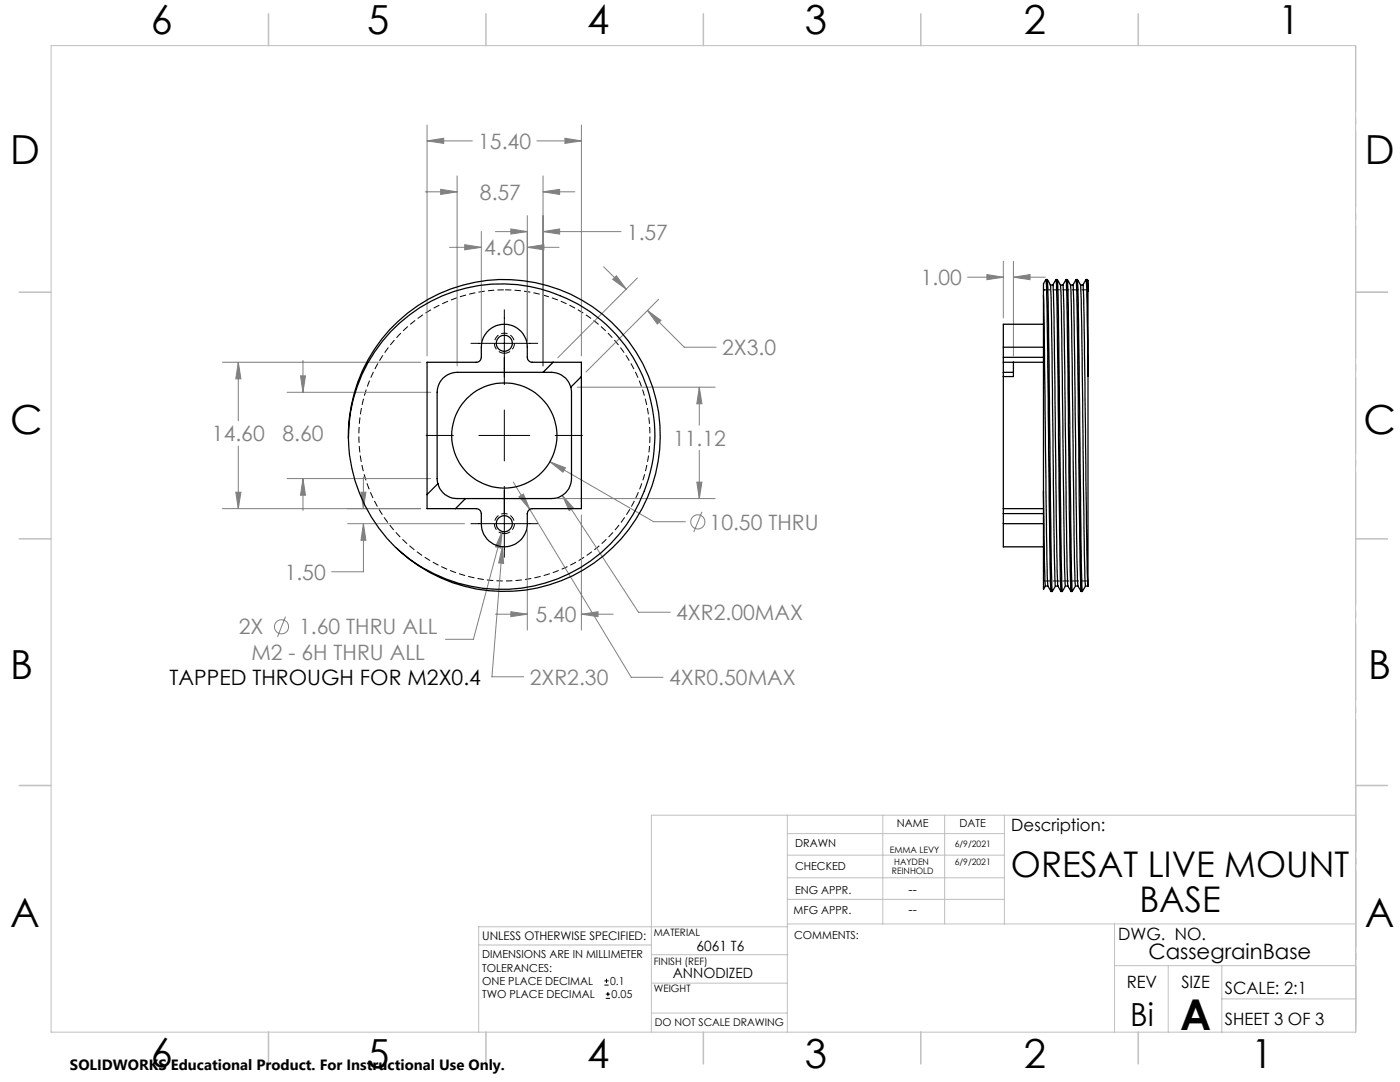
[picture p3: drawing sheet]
<svg xmlns="http://www.w3.org/2000/svg" width="279mm" height="216mm" viewBox="0 0 279 216" stroke-linecap="round" stroke-linejoin="round" font-family="sans-serif">
<g fill="none" stroke="#808080" stroke-width=".2">
<path d="M84.9 38.3h6.3M85.2 28.1l3.3-.5v1zM85.2 24.9v46.1M85.2 28.1h9.1M87.9 37.8l3.3 .5-3.3 .5zM91.2 35.1v37.9M107.1 28.1h8.9M108.4 38.3l3.3-.5v1zM108.4 35.1v37.9M108.4 38.3h6.3M112.7 27.6l3.3 .5-3.3 .5zM116 24.9v46.1"/>
<path d="M89.7 49.4h6.4M92.7 48.8l3.4 .6-3.4 .4zM96.1 46.2v21.8M98.9 46.2h6.3M102 45.7l3.2 .5-3.2 .5zM105.2 49.4l3.3-.6v1zM105.2 43v25M105.2 49.4h6.4M108.4 46.2l3.3-.5v1zM108.4 46.2h15.5M120.5 53.2l4.5 4.5M122.3 55.7l.7-.7 2 2.7z"/>
<path d="M127.2 55.5l-15.9 15.9M131.4 59.7l-14.5 14.5M193.1 55.3h7.1M197 54.8l3.2 .5-3.2 .5zM200.2 52.1v11.3M202.2 55.3l3.4-.5v1zM202.2 52.1v18.9M202.2 55.3h6.4M44.4 72.3h39.6M47.6 72.3l.5 3.3h-1zM47.6 72.3v11.7M57.3 78.3h28.7"/>
<path d="M60 75h1l-.5 3.3zM60.5 71.9v6.4M115.2 77.3h27.5M129.2 61.9l2.7 2-.7 .8zM129.2 61.9l7.4 7.4h6.3M139.6 77.3l.5 3.3h-1zM139.6 77.3v7.5M47.1 98.2h1l-.5 3.3zM47.6 89v12.5M57.3 95.5h28.7M60.5 95.5l.5 3.3h-1zM60.5 95.5v6.3"/>
<path d="M72 98.2h1l-.5 3.3zM72.5 95.1v6.4M102.4 96.2l3.3 5.4M103.6 99.1l.9-.5 1.2 3zM109.7 92.1l3.2 1.2-.5 .9zM109.7 92.1l20.8 12h6.3M111.3 99.5h31.4M112.2 98.8l2.2 2.6-.8 .5zM112.2 98.8l15.2 23.4h6.4M139.1 96.2h1l-.5 3.3zM139.6 89.9v9.6M44.4 101.5h39.6"/>
<path d="M69.4 104.5h23.3M72.5 104.5l.5 3.3h-1zM72.5 104.5v9.6h-6.3M100.2 106l-.3 3.4-1-.3zM100.2 106l-5.7 21.6h-5.6M100.3 109.1l.2 3.3-1-.1zM100.3 109.1l-2.1 25.9h6.3M105.2 105.8v19.9M105.7 101.6l20.3 33.5h6.3M116 102.8v22.9M140.1 102.1l-1.6 4.1M57 123l-1.6 4.1"/>
<path d="M98.9 122.6h6.3M102 122.1l3.2 .5-3.2 .4zM116 122.6l3.3-.5v.9zM116 122.6h6.4"/>
<circle cx="139.3" cy="104.1" r="1.42"/>
<circle cx="56.2" cy="125.1" r="1.41"/>
</g>
<g fill="none" stroke="#000" stroke-width=".2">
<path d="M94 68.5h13.3M100.6 61.8v14.9M85.1 86.9h5.4M95.6 86.9h10.1M100.6 81.8v10.2M100.6 97v14.2M110.8 86.9h5.4M94 104.5h13.3M120.6 196.6h.9M120.6 195.7h.9M120.9 199.2h.8M120.9 198.4h.8"/>
<path d="M121 195.3v.8M121.3 197.9v.9"/>
</g>
<path d="M100.7 57.8a29 29 0 0 0-25.4 43.2 29 29 0 0 0 50 1.3 29 29 0 0 0-23.1-44.4l-1.5-.1" fill="none" stroke="#000" stroke-width=".2" stroke-dasharray="1.3 .6" stroke-dashoffset="-.1" stroke-linecap="butt"/>
<path d="M100.7 70.5a2 2 0 0 1-1.8-3 2 2 0 0 1 3.4-.1 2 2 0 0 1-1.4 3.1h-.2M100.7 106.5a2 2 0 0 1-1.8-3 2 2 0 0 1 3.4-.1 2 2 0 0 1-1.4 3.1h-.2" fill="none" stroke="#000" stroke-width=".2" stroke-dasharray="1.3 .6" stroke-dashoffset=".1" stroke-linecap="butt"/>
<path d="M270.6 9.1v49.2M270.6 58.3v49.2M270.6 107.5v49.2M270.6 156.7v49.2" fill="none" stroke="#c0c0c0" stroke-width=".2" stroke-dasharray="15.2 1.3 1.3 1.3" stroke-dashoffset="2.1"/>
<g fill="none" stroke="#c0c0c0" stroke-width=".2">
<path d="M10.2 9.1h260.3v196.9h-260.3zM270.5 58.3h6.4M270.5 156.7h6.4M157.1 162.7v43.3M157.1 175.2h43.3M157.1 170.6h43.3M157.1 166.3h43.3M157.1 179.5h43.3M176.2 162.7v21.7M188.5 162.7v21.7M200.4 162.7v21.7M270.6 162.7h-140.6v43.3"/>
<path d="M95.5 188.6h34.5M130 196.2h27.1M130 190.5h27.3M157.1 184.4h113.4M157.2 184.9h-61.7v21.1M222.4 184.4v21.6M222.4 192.7h48.1M233.2 192.7v13.3M243.8 199.3h26.7M243.8 192.7v13.3M130 202.1h27.1"/>
</g>
<g fill="none" stroke="#c0c0c0" stroke-width=".3">
<path d="M53.6 2.8v6.3M97 2.8v6.3M140.4 2.8v6.3M183.8 2.8v6.3M227.2 2.8v6.3M3.8 58.3h6.4M270.5 58.3h6.4M3.8 107.5h6.4M270.5 107.5h6.4M3.8 156.7h6.4M270.5 156.7h6.4M53.6 206v6.3"/>
<path d="M97 206v6.3M140.4 206v6.3M183.8 206v6.3M227.2 206v6.3"/>
</g>
<path d="M208.3 57.8h.1M217.1 57.8h-8.8M208.3 115.9h.1M217.1 115.9h-8.8" fill="none" stroke="#000" stroke-width=".2" stroke-dasharray="1.3 .6"/>
<path d="M100.2 106l-1.3 3.1 1 .3zM47.6 72.3l.5 3.3h-1zM47.1 98.2h1l-.5 3.3zM85.2 28.1l3.3-.5v1zM112.7 27.6l3.3 .5-3.3 .5zM109.7 92.1l2.7 2.1 .5-.9zM112.2 98.8l1.4 3.1 .8-.5zM60 75h1l-.5 3.3zM60.5 95.5l.5 3.3h-1zM108.4 38.3l3.3-.5v1zM87.9 37.8l3.3 .5-3.3 .5zM122.3 55.7l.7-.7 2 2.7zM129.2 61.9l2.7 2-.7 .8zM92.7 48.8l3.4 .6-3.4 .4zM105.2 49.4l3.3-.6v1zM100.3 109.1l-.8 3.2 1 .1zM102 122.1l3.2 .5-3.2 .4zM116 122.6l3.3-.5v.9zM103.6 99.1l2.1 2.5-1.2-3zM72 98.2h1l-.5 3.3zM72.5 104.5l.5 3.3h-1zM102 45.7l3.2 .5-3.2 .5zM108.4 46.2l3.3-.5v1zM139.6 77.3l.5 3.3h-1zM139.1 96.2h1l-.5 3.3zM202.2 55.3l3.4-.5v1zM197 54.8l3.2 .5-3.2 .5z" fill="#808080"/>
<g fill="none" stroke="#000" stroke-width=".25">
<path d="M208.2 59l.7 51.9 .2 6M208.2 59v39M208.7 55.8l.3 6.9 .5 44.8 .3 10.5-.7-1.1h-.5l-.3 .7M209 55.8l.3 9.2 .6 51.7 .1 1.3 .6-1.1h.5l.6 1.1-.2-7.1-.5-49.7-.3-5.4M209.6 56.9l-.6-1.1h-.3a2.54 2.54 0 0 0-.5 2.1v1.1M209.6 56.9l.4 14.4 .4 38.8 .2 6.8M209.6 56.9h.5M210.1 56.9l.6-1.1h.3l.6 1.1M210.1 56.9l.3 6.6 .4 38.7 .3 14.7M211 55.8l.2 7.6 .7 54.4 .1 .2 .6-1.1h.5l.6 1.1-.2-8.7-.5-45-.2-8.5M211.6 56.9l.2 5.8 .6 45.8 .2 8.4M211.6 56.9h.5"/>
<path d="M212.1 56.9l.7-1.1h.2l.6 1.1M212.1 56.9l.2 5.2 .6 45.7 .2 9.1M213 55.8l.2 6 .7 55.5 .1 .7 .6-1.1h.5l.7 1.1-.3-5.6-.4-42.2-.3-14.4M213.6 56.9l.3 8.9 .5 45.7 .2 5.4M213.6 56.9h.5M214.1 56.9l.3 8.2 .5 45.8 .2 6M214.7 55.8l-.6 1.1M214.8 55.8h.2l.7 1.1M215 55.8l.3 9.2 .5 47.4 .2 5.6 .6-1.1h.5M215.6 56.9h.5M215.7 56.9l.2 8.9 .5 44.3 .2 6.8M216.1 56.9l.3 6.6 .5 45.9 .2 7.5"/>
<path d="M216.7 55.8l.3 5.4 .1 13.8M217 55.8l.1 2.3M217.1 56l-.1-.2h-.3l-.6 1.1M217.1 56v2.1M217.1 58.1v16.9M77.9 66.2a30.6 30.6 0 0 1 32.2-7.9 30.6 30.6 0 0 1 20.5 26 30.6 30.6 0 0 1-20.8 31.7 30.6 30.6 0 0 1-35.7-12.9 30.3 30.3 0 0 1 3.8-36.9zM85.2 72.3h9.8a1.02 1.02 0 0 0 1.1-1 7.9 7.9 0 0 1 .5-4.1 4.6 4.6 0 0 1 5.1-2.4 4.6 4.6 0 0 1 3.5 4.5v2a1.02 1.02 0 0 0 1.1 1h9.7v29.2h-9.7a1.02 1.02 0 0 0-1.1 1 7.4 7.4 0 0 1-.5 4.1 4.6 4.6 0 0 1-5.2 2.4 4.6 4.6 0 0 1-3.4-4.5v-2a1.02 1.02 0 0 0-1.1-1h-9.8zM110.4 72.3l-2 2M113.9 77.3l.2 .7v17.5a4 4 0 0 1-4.1 4h-18.8a3.9 3.9 0 0 1-3.8-3M113.9 77.3a4.1 4.1 0 0 0-3.9-3h-18.8a4 4 0 0 0-4 4v17.4l.2 .8M116 75.1l-2.1 2.2M200.2 71.3v1"/>
<path d="M200.2 74.3v.8M200.2 72.3h8M200.2 74.3h2M200.2 69.3v2M200.2 72.3v2M200.2 75.1v26.4M200.2 71.3h8M200.2 69.3h8M202.2 72.3v2.8h-2M208.2 64.7h-8v4.6M217.1 75v41.9M69.5 87.4a31.1 31.1 0 0 1 38.5-30.7 31.1 31.1 0 0 1 20 45 31.1 31.1 0 0 1-48.7 7.9"/>
<path d="M87.4 96.5l-2.2 2.2M92.9 99.5l-2 2M208.2 98v19.6M208.2 98l.2 13.5 .2 5.4M200.2 101.5v1M200.2 104.5v4.6h8M200.2 101.5h8M200.2 102.5v2M200.2 102.5h8M200.2 104.5h8M209.8 118h.2M211.8 118h.2"/>
<path d="M213.7 118h.3M215.8 118h.2"/>
<circle cx="100.6" cy="68.5" r="1.6"/>
<circle cx="100.7" cy="86.9" r="10.5"/>
<circle cx="100.6" cy="104.5" r="1.61"/>
</g>
<text font-size="8.5" x="235.5" y="205.4">A</text>
<g font-size="8">
<text x="30.1" y="6.8">6</text>
<text x="73.3" y="6.9">5</text>
<text x="117.2" y="6.9">4</text>
<text x="160.6" y="6.9">3</text>
<text x="204.3" y="6.9">2</text>
<text x="255.1" y="6.9">1</text>
<text x="2.1" y="32.7">D</text>
<text x="272.4" y="32.7">D</text>
<text x="2.1" y="86.5">C</text>
<text x="272.1" y="86.5">C</text>
<text x="2.1" y="135.6">B</text>
<text x="273.1" y="135.6">B</text>
<text x="2.1" y="185.1">A</text>
<text x="272.4" y="185.1">A</text>
<text x="30.1" y="212.9">6</text>
<text x="73.3" y="213">5</text>
<text x="117.2" y="213">4</text>
<text x="160.6" y="213">3</text>
<text x="204.3" y="213">2</text>
<text x="249.7" y="213">1</text>
</g>
<g font-size="7.1">
<text x="201.8" y="174.9">ORESAT LIVE MOUNT</text>
<text x="227.4" y="182">BASE</text>
</g>
<text font-size="6.3" x="225.5" y="204.6">Bi</text>
<g font-size="4.2" fill="#808080">
<text x="95.4" y="29.7">15.40</text>
<text x="95.8" y="39.9">8.57</text>
<text x="125.1" y="47.8">1.57</text>
<text x="96.6" y="50.9">4.60</text>
<text x="183.8" y="56.9">1.00</text>
<text x="144.1" y="70.9">2X3.0</text>
<text x="42.3" y="88.1">14.60</text>
<text x="56.4" y="88.1">8.60</text>
<text x="134.3" y="88.9">11.12</text>
<text x="141.6" y="105.7">10.50 THRU</text>
<text x="56.8" y="115.7">1.50</text>
<text x="106.9" y="124.1">5.40</text>
<text x="134.9" y="123.7">4XR2.00MAX</text>
<text x="47.6" y="126.6">2X</text>
<text x="50.2" y="131.7">M2 - 6H THRU ALL</text>
<text x="59.7" y="126.6">1.60 THRU ALL</text>
<text x="105.7" y="136.6">2XR2.30</text>
<text x="133.5" y="136.7">4XR0.50MAX</text>
</g>
<g font-size="4.2">
<text x="33.8" y="136.7">TAPPED THROUGH FOR M2X0.4</text>
<text x="229.2" y="191.3">CassegrainBase</text>
</g>
<g font-size="3.4">
<text x="201.8" y="165.9">Description:</text>
<text x="223.2" y="187.6">DWG. NO.</text>
<text x="224.9" y="197.2">REV</text>
<text x="235.8" y="197.2">SIZE</text>
<text x="244.4" y="198.4">SCALE: 2:1</text>
<text x="244.4" y="204.6">SHEET 3 OF 3</text>
</g>
<text font-size="3" x="14" y="213.5">SOLIDWORKS Educational Product. For Instructional Use Only.</text>
<g font-size="2.8">
<text x="139" y="189.7">6061 T6</text>
<text x="134.3" y="195.1">ANNODIZED</text>
</g>
<g font-size="2.5">
<text x="181.3" y="178.3">--</text>
<text x="181.3" y="182.3">--</text>
</g>
<text font-size="2.4" x="96.2" y="187.5">UNLESS OTHERWISE SPECIFIED:</text>
<g font-size="2.2">
<text x="179" y="165.1">NAME</text>
<text x="191.5" y="165.1">DATE</text>
<text x="158.7" y="169">DRAWN</text>
<text x="158.7" y="173.5">CHECKED</text>
<text x="158.7" y="178.3">ENG APPR.</text>
<text x="158.4" y="182.4">MFG APPR.</text>
<text x="96.2" y="191.2">DIMENSIONS ARE IN MILLIMETER</text>
<text x="158.5" y="187.4">COMMENTS:</text>
<text x="96.2" y="193.9">TOLERANCES:</text>
<text x="96.2" y="196.5">ONE PLACE DECIMAL</text>
<text x="121.8" y="196.5">0.1</text>
<text x="96.2" y="199.2">TWO PLACE DECIMAL</text>
<text x="122.1" y="199.2">0.05</text>
</g>
<text font-size="2.1" x="130.7" y="204.6">DO NOT SCALE DRAWING</text>
<g font-size="2">
<text x="130.5" y="186.8">MATERIAL</text>
<text x="130.5" y="192.5">FINISH (REF)</text>
<text x="130.5" y="198">WEIGHT</text>
</g>
<g font-size="1.8">
<text x="177.6" y="170.2">EMMA LEVY</text>
<text x="178.4" y="172.6">HAYDEN</text>
<text x="190.5" y="172.6">6/9/2021</text>
<text x="190.5" y="169">6/9/2021</text>
<text x="178" y="174.3">REINHOLD</text>
</g>
</svg>
